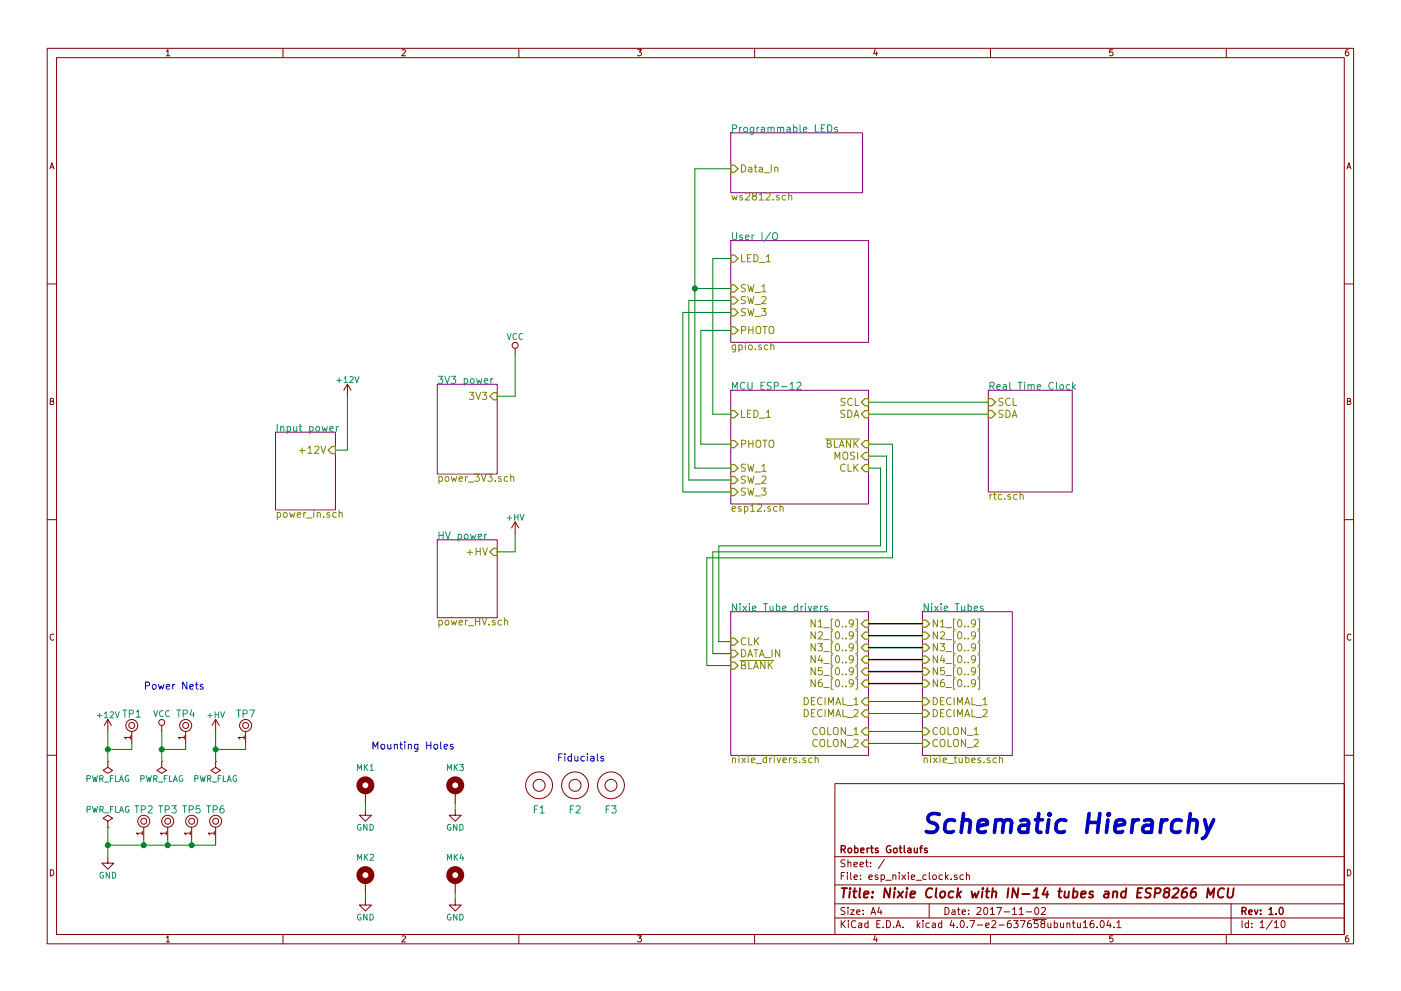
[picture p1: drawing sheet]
EESchema Schematic File Version 2
LIBS:power
LIBS:device
LIBS:switches
LIBS:relays
LIBS:motors
LIBS:transistors
LIBS:conn
LIBS:linear
LIBS:regul
LIBS:74xx
LIBS:cmos4000
LIBS:adc-dac
LIBS:memory
LIBS:xilinx
LIBS:microcontrollers
LIBS:dsp
LIBS:microchip
LIBS:analog_switches
LIBS:motorola
LIBS:texas
LIBS:intel
LIBS:audio
LIBS:interface
LIBS:digital-audio
LIBS:philips
LIBS:display
LIBS:cypress
LIBS:siliconi
LIBS:opto
LIBS:atmel
LIBS:contrib
LIBS:valves
LIBS:ESP8266
LIBS:components
LIBS:Zilog
LIBS:zetex
LIBS:Xicor
LIBS:Worldsemi
LIBS:wiznet
LIBS:video
LIBS:ttl_ieee
LIBS:triac_thyristor
LIBS:transf
LIBS:supertex
LIBS:stm32
LIBS:stm8
LIBS:silabs
LIBS:sensors
LIBS:RFSolutions
LIBS:rfcom
LIBS:references
LIBS:pspice
LIBS:Power_Management
LIBS:powerint
LIBS:Oscillators
LIBS:onsemi
LIBS:nxp_armmcu
LIBS:nxp
LIBS:nordicsemi
LIBS:msp430
LIBS:motor_drivers
LIBS:modules
LIBS:microchip_pic32mcu
LIBS:microchip_pic24mcu
LIBS:microchip_pic18mcu
LIBS:microchip_pic16mcu
LIBS:microchip_pic12mcu
LIBS:microchip_pic10mcu
LIBS:microchip_dspic33dsc
LIBS:mechanical
LIBS:maxim
LIBS:logic_programmable
LIBS:LEM
LIBS:leds
LIBS:Lattice
LIBS:ir
LIBS:intersil
LIBS:infineon
LIBS:hc11
LIBS:graphic_symbols
LIBS:gennum
LIBS:ftdi
LIBS:ESD_Protection
LIBS:elec-unifil
LIBS:diode
LIBS:dc-dc
LIBS:cmos_ieee
LIBS:brooktre
LIBS:bosch
LIBS:bbd
LIBS:battery_management
LIBS:analog_devices
LIBS:Altera
LIBS:allegro
LIBS:actel
LIBS:ac-dc
LIBS:74xgxx
LIBS:esp_nixie_clock-cache
EELAYER 25 0
EELAYER END
$Descr A4 11693 8268
encoding utf-8
Sheet 1 10
Title "Nixie Clock with IN-14 tubes and ESP8266 MCU"
Date "2017-11-02"
Rev "1.0"
Comp "Roberts Gotlaufs"
Comment1 ""
Comment2 ""
Comment3 ""
Comment4 ""
$EndDescr
$Sheet
S 3650 3200 500  750 
U 59EB6C5A
F0 "3V3 power" 60
F1 "power_3V3.sch" 60
F2 "3V3" I R 4150 3300 60 
$EndSheet
$Sheet
S 3650 4500 500  650 
U 59EB6C7E
F0 "HV power" 60
F1 "power_HV.sch" 60
F2 "+HV" I R 4150 4600 60 
$EndSheet
$Sheet
S 8250 3250 700  850 
U 59EB6D1A
F0 "Real Time Clock" 60
F1 "rtc.sch" 60
F2 "SCL" I L 8250 3350 60 
F3 "SDA" I L 8250 3450 60 
$EndSheet
$Sheet
S 6100 2000 1150 850 
U 59EB6D2B
F0 "User I/O" 60
F1 "gpio.sch" 60
F2 "LED_1" I L 6100 2150 60 
F3 "SW_1" I L 6100 2400 60 
F4 "SW_2" I L 6100 2500 60 
F5 "SW_3" I L 6100 2600 60 
F6 "PHOTO" I L 6100 2750 60 
$EndSheet
$Sheet
S 2300 3600 500  650 
U 59EB6DF5
F0 "Input power" 60
F1 "power_in.sch" 60
F2 "+12V" I R 2800 3750 60 
$EndSheet
$Comp
L +12V #PWR01
U 1 1
P 2900 3300
F 0 "#PWR01" H 2900 3150 50  0001 C CNN
F 1 "+12V" H 2900 3440 50  0000 C CNN
F 2 "" H 2900 3300 50  0001 C CNN
F 3 "" H 2900 3300 50  0001 C CNN
	1    2900 3300
	1    0    0    -1  
$EndComp
$Comp
L VCC #PWR02
U 1 1
P 4300 2950
F 0 "#PWR02" H 4300 2800 50  0001 C CNN
F 1 "VCC" H 4300 3100 50  0000 C CNN
F 2 "" H 4300 2950 50  0001 C CNN
F 3 "" H 4300 2950 50  0001 C CNN
	1    4300 2950
	1    0    0    -1  
$EndComp
$Sheet
S 6100 3250 1150 950 
U 59EB6C93
F0 "MCU ESP-12" 60
F1 "esp12.sch" 60
F2 "LED_1" I L 6100 3450 60 
F3 "SW_1" I L 6100 3900 60 
F4 "SW_2" I L 6100 4000 60 
F5 "SW_3" I L 6100 4100 60 
F6 "SCL" I R 7250 3350 60 
F7 "SDA" I R 7250 3450 60 
F8 "MOSI" I R 7250 3800 60 
F9 "CLK" I R 7250 3900 60 
F10 "PHOTO" I L 6100 3700 60 
F11 "~BLANK" I R 7250 3700 60 
$EndSheet
$Comp
L +HV #PWR03
U 1 1
P 4300 4450
F 0 "#PWR03" H 4300 4300 50  0001 C CNN
F 1 "+HV" H 4300 4590 50  0000 C CNN
F 2 "" H 4300 4450 50  0001 C CNN
F 3 "" H 4300 4450 50  0001 C CNN
	1    4300 4450
	1    0    0    -1  
$EndComp
$Comp
L PWR_FLAG #FLG04
U 1 1
P 900 6900
F 0 "#FLG04" H 900 6975 50  0001 C CNN
F 1 "PWR_FLAG" H 900 7050 50  0000 C CNN
F 2 "" H 900 6900 50  0001 C CNN
F 3 "" H 900 6900 50  0001 C CNN
	1    900  6900
	1    0    0    -1  
$EndComp
$Comp
L PWR_FLAG #FLG05
U 1 1
P 900 6350
F 0 "#FLG05" H 900 6425 50  0001 C CNN
F 1 "PWR_FLAG" H 900 6500 50  0000 C CNN
F 2 "" H 900 6350 50  0001 C CNN
F 3 "" H 900 6350 50  0001 C CNN
	1    900  6350
	-1   0    0    1   
$EndComp
$Comp
L PWR_FLAG #FLG06
U 1 1
P 1350 6350
F 0 "#FLG06" H 1350 6425 50  0001 C CNN
F 1 "PWR_FLAG" H 1350 6500 50  0000 C CNN
F 2 "" H 1350 6350 50  0001 C CNN
F 3 "" H 1350 6350 50  0001 C CNN
	1    1350 6350
	-1   0    0    1   
$EndComp
$Comp
L PWR_FLAG #FLG07
U 1 1
P 1800 6350
F 0 "#FLG07" H 1800 6425 50  0001 C CNN
F 1 "PWR_FLAG" H 1800 6500 50  0000 C CNN
F 2 "" H 1800 6350 50  0001 C CNN
F 3 "" H 1800 6350 50  0001 C CNN
	1    1800 6350
	-1   0    0    1   
$EndComp
$Comp
L GND #PWR08
U 1 1
P 900 7150
F 0 "#PWR08" H 900 6900 50  0001 C CNN
F 1 "GND" H 900 7000 50  0000 C CNN
F 2 "" H 900 7150 50  0001 C CNN
F 3 "" H 900 7150 50  0001 C CNN
	1    900  7150
	1    0    0    -1  
$EndComp
$Comp
L +12V #PWR09
U 1 1
P 900 6100
F 0 "#PWR09" H 900 5950 50  0001 C CNN
F 1 "+12V" H 900 6240 50  0000 C CNN
F 2 "" H 900 6100 50  0001 C CNN
F 3 "" H 900 6100 50  0001 C CNN
	1    900  6100
	1    0    0    -1  
$EndComp
$Comp
L VCC #PWR010
U 1 1
P 1350 6100
F 0 "#PWR010" H 1350 5950 50  0001 C CNN
F 1 "VCC" H 1350 6250 50  0000 C CNN
F 2 "" H 1350 6100 50  0001 C CNN
F 3 "" H 1350 6100 50  0001 C CNN
	1    1350 6100
	1    0    0    -1  
$EndComp
$Comp
L +HV #PWR011
U 1 1
P 1800 6100
F 0 "#PWR011" H 1800 5950 50  0001 C CNN
F 1 "+HV" H 1800 6240 50  0000 C CNN
F 2 "" H 1800 6100 50  0001 C CNN
F 3 "" H 1800 6100 50  0001 C CNN
	1    1800 6100
	1    0    0    -1  
$EndComp
$Sheet
S 6100 5100 1150 1200
U 59EB6CE0
F0 "Nixie Tube drivers" 60
F1 "nixie_drivers.sch" 60
F2 "DATA_IN" I L 6100 5450 60 
F3 "CLK" I L 6100 5350 60 
F4 "~BLANK" I L 6100 5550 60 
F5 "COLON_1" I R 7250 6100 60 
F6 "COLON_2" I R 7250 6200 60 
F7 "DECIMAL_1" I R 7250 5850 60 
F8 "DECIMAL_2" I R 7250 5950 60 
F9 "N1_[0..9]" I R 7250 5200 60 
F10 "N2_[0..9]" I R 7250 5300 60 
F11 "N3_[0..9]" I R 7250 5400 60 
F12 "N4_[0..9]" I R 7250 5500 60 
F13 "N6_[0..9]" I R 7250 5700 60 
F14 "N5_[0..9]" I R 7250 5600 60 
$EndSheet
$Sheet
S 7700 5100 750  1200
U 59EB6D02
F0 "Nixie Tubes" 60
F1 "nixie_tubes.sch" 60
F2 "DECIMAL_1" I L 7700 5850 60 
F3 "DECIMAL_2" I L 7700 5950 60 
F4 "COLON_1" I L 7700 6100 60 
F5 "COLON_2" I L 7700 6200 60 
F6 "N1_[0..9]" I L 7700 5200 60 
F7 "N2_[0..9]" I L 7700 5300 60 
F8 "N3_[0..9]" I L 7700 5400 60 
F9 "N4_[0..9]" I L 7700 5500 60 
F10 "N5_[0..9]" I L 7700 5600 60 
F11 "N6_[0..9]" I L 7700 5700 60 
$EndSheet
$Comp
L Mounting_Hole_PAD MK1
U 1 1
P 3050 6600
F 0 "MK1" H 3050 6800 50  0000 C CNN
F 1 "Mounting_Hole_PAD" H 3050 6775 50  0001 C CNN
F 2 "Mounting_Holes:MountingHole_3.2mm_M3_Pad_Via" H 3050 6600 50  0001 C CNN
F 3 "" H 3050 6600 50  0001 C CNN
	1    3050 6600
	1    0    0    -1  
$EndComp
$Comp
L Mounting_Hole_PAD MK3
U 1 1
P 3800 6600
F 0 "MK3" H 3800 6800 50  0000 C CNN
F 1 "Mounting_Hole_PAD" H 3800 6775 50  0001 C CNN
F 2 "Mounting_Holes:MountingHole_3.2mm_M3_Pad_Via" H 3800 6600 50  0001 C CNN
F 3 "" H 3800 6600 50  0001 C CNN
	1    3800 6600
	1    0    0    -1  
$EndComp
$Comp
L Mounting_Hole_PAD MK2
U 1 1
P 3050 7350
F 0 "MK2" H 3050 7550 50  0000 C CNN
F 1 "Mounting_Hole_PAD" H 3050 7525 50  0001 C CNN
F 2 "Mounting_Holes:MountingHole_3.2mm_M3_Pad_Via" H 3050 7350 50  0001 C CNN
F 3 "" H 3050 7350 50  0001 C CNN
	1    3050 7350
	1    0    0    -1  
$EndComp
$Comp
L Mounting_Hole_PAD MK4
U 1 1
P 3800 7350
F 0 "MK4" H 3800 7550 50  0000 C CNN
F 1 "Mounting_Hole_PAD" H 3800 7525 50  0001 C CNN
F 2 "Mounting_Holes:MountingHole_3.2mm_M3_Pad_Via" H 3800 7350 50  0001 C CNN
F 3 "" H 3800 7350 50  0001 C CNN
	1    3800 7350
	1    0    0    -1  
$EndComp
$Comp
L GND #PWR012
U 1 1
P 3050 6750
F 0 "#PWR012" H 3050 6500 50  0001 C CNN
F 1 "GND" H 3050 6600 50  0000 C CNN
F 2 "" H 3050 6750 50  0001 C CNN
F 3 "" H 3050 6750 50  0001 C CNN
	1    3050 6750
	1    0    0    -1  
$EndComp
$Comp
L GND #PWR013
U 1 1
P 3800 6750
F 0 "#PWR013" H 3800 6500 50  0001 C CNN
F 1 "GND" H 3800 6600 50  0000 C CNN
F 2 "" H 3800 6750 50  0001 C CNN
F 3 "" H 3800 6750 50  0001 C CNN
	1    3800 6750
	1    0    0    -1  
$EndComp
$Comp
L GND #PWR014
U 1 1
P 3050 7500
F 0 "#PWR014" H 3050 7250 50  0001 C CNN
F 1 "GND" H 3050 7350 50  0000 C CNN
F 2 "" H 3050 7500 50  0001 C CNN
F 3 "" H 3050 7500 50  0001 C CNN
	1    3050 7500
	1    0    0    -1  
$EndComp
$Comp
L GND #PWR015
U 1 1
P 3800 7500
F 0 "#PWR015" H 3800 7250 50  0001 C CNN
F 1 "GND" H 3800 7350 50  0000 C CNN
F 2 "" H 3800 7500 50  0001 C CNN
F 3 "" H 3800 7500 50  0001 C CNN
	1    3800 7500
	1    0    0    -1  
$EndComp
$Comp
L Fiducial F1
U 1 1
P 4500 6550
F 0 "F1" H 4500 6350 60  0000 C CNN
F 1 "Fiducial" H 4500 6750 60  0001 C CNN
F 2 "Fiducials:Fiducial_1mm_Dia_2.54mm_Outer_CopperTop" H 4500 6550 60  0001 C CNN
F 3 "" H 4500 6550 60  0001 C CNN
	1    4500 6550
	1    0    0    -1  
$EndComp
$Comp
L Fiducial F2
U 1 1
P 4800 6550
F 0 "F2" H 4800 6350 60  0000 C CNN
F 1 "Fiducial" H 4800 6750 60  0001 C CNN
F 2 "Fiducials:Fiducial_1mm_Dia_2.54mm_Outer_CopperTop" H 4800 6550 60  0001 C CNN
F 3 "" H 4800 6550 60  0001 C CNN
	1    4800 6550
	1    0    0    -1  
$EndComp
$Comp
L Fiducial F3
U 1 1
P 5100 6550
F 0 "F3" H 5100 6350 60  0000 C CNN
F 1 "Fiducial" H 5100 6750 60  0001 C CNN
F 2 "Fiducials:Fiducial_1mm_Dia_2.54mm_Outer_CopperTop" H 5100 6550 60  0001 C CNN
F 3 "" H 5100 6550 60  0001 C CNN
	1    5100 6550
	1    0    0    -1  
$EndComp
Wire Wire Line
	2800 3750 2900 3750
Wire Wire Line
	2900 3750 2900 3300
Wire Wire Line
	4150 3300 4300 3300
Wire Wire Line
	4300 3300 4300 2950
Wire Wire Line
	7250 3350 8250 3350
Wire Wire Line
	8250 3450 7250 3450
Wire Bus Line
	7700 5200 7250 5200
Wire Bus Line
	7250 5300 7700 5300
Wire Bus Line
	7700 5400 7250 5400
Wire Bus Line
	7250 5500 7700 5500
Wire Bus Line
	7700 5600 7250 5600
Wire Bus Line
	7250 5700 7700 5700
Wire Wire Line
	6100 3450 5950 3450
Wire Wire Line
	5950 3450 5950 2150
Wire Wire Line
	5950 2150 6100 2150
Wire Wire Line
	5800 2400 6100 2400
Wire Wire Line
	6100 5350 6000 5350
Wire Wire Line
	6000 5350 6000 4550
Wire Wire Line
	6000 4550 7350 4550
Wire Wire Line
	7350 4550 7350 3900
Wire Wire Line
	7350 3900 7250 3900
Wire Wire Line
	7250 3800 7400 3800
Wire Wire Line
	7400 3800 7400 4600
Wire Wire Line
	7400 4600 5950 4600
Wire Wire Line
	5950 4600 5950 5450
Wire Wire Line
	5950 5450 6100 5450
Wire Wire Line
	4150 4600 4300 4600
Wire Wire Line
	4300 4600 4300 4450
Wire Wire Line
	6100 3700 5850 3700
Wire Wire Line
	5850 3700 5850 2750
Wire Wire Line
	5850 2750 6100 2750
Wire Wire Line
	5800 1400 5800 3900
Wire Wire Line
	5800 3900 6100 3900
Wire Wire Line
	6100 2500 5750 2500
Wire Wire Line
	5750 2500 5750 4000
Wire Wire Line
	5750 4000 6100 4000
Wire Wire Line
	6100 2600 5700 2600
Wire Wire Line
	5700 2600 5700 4100
Wire Wire Line
	5700 4100 6100 4100
Wire Wire Line
	7250 3700 7450 3700
Wire Wire Line
	7450 3700 7450 4650
Wire Wire Line
	7450 4650 5900 4650
Wire Wire Line
	5900 4650 5900 5550
Wire Wire Line
	5900 5550 6100 5550
Wire Wire Line
	7250 5850 7700 5850
Wire Wire Line
	7700 5950 7250 5950
Wire Wire Line
	900  6900 900  7150
Wire Wire Line
	900  6100 900  6350
Wire Wire Line
	1350 6100 1350 6350
Wire Wire Line
	1800 6100 1800 6350
Wire Wire Line
	7250 6100 7700 6100
Wire Wire Line
	7700 6200 7250 6200
Wire Wire Line
	3050 6750 3050 6700
Wire Wire Line
	3800 6750 3800 6700
Wire Wire Line
	3800 7500 3800 7450
Wire Wire Line
	3050 7500 3050 7450
$Comp
L TestPoint TP2
U 1 1
P 1200 7000
F 0 "TP2" H 1200 7250 60  0000 C CNN
F 1 "TestPoint" H 1200 6900 60  0001 C CNN
F 2 "Measurement_Points:Measurement_Point_Round-SMD-Pad_Small" H 1200 7000 60  0001 C CNN
F 3 "" H 1200 7000 60  0001 C CNN
	1    1200 7000
	1    0    0    -1  
$EndComp
$Comp
L TestPoint TP3
U 1 1
P 1400 7000
F 0 "TP3" H 1400 7250 60  0000 C CNN
F 1 "TestPoint" H 1400 6900 60  0001 C CNN
F 2 "Measurement_Points:Measurement_Point_Round-SMD-Pad_Small" H 1400 7000 60  0001 C CNN
F 3 "" H 1400 7000 60  0001 C CNN
	1    1400 7000
	1    0    0    -1  
$EndComp
$Comp
L TestPoint TP5
U 1 1
P 1600 7000
F 0 "TP5" H 1600 7250 60  0000 C CNN
F 1 "TestPoint" H 1600 6900 60  0001 C CNN
F 2 "Measurement_Points:Measurement_Point_Round-SMD-Pad_Small" H 1600 7000 60  0001 C CNN
F 3 "" H 1600 7000 60  0001 C CNN
	1    1600 7000
	1    0    0    -1  
$EndComp
$Comp
L TestPoint TP6
U 1 1
P 1800 7000
F 0 "TP6" H 1800 7250 60  0000 C CNN
F 1 "TestPoint" H 1800 6900 60  0001 C CNN
F 2 "Measurement_Points:Measurement_Point_Round-SMD-Pad_Small" H 1800 7000 60  0001 C CNN
F 3 "" H 1800 7000 60  0001 C CNN
	1    1800 7000
	1    0    0    -1  
$EndComp
Wire Wire Line
	1800 7050 1800 7000
Wire Wire Line
	900  7050 1800 7050
Connection ~ 900  7050
Wire Wire Line
	1200 7000 1200 7050
Connection ~ 1200 7050
Wire Wire Line
	1400 7000 1400 7050
Connection ~ 1400 7050
Wire Wire Line
	1600 7000 1600 7050
Connection ~ 1600 7050
$Comp
L TestPoint TP1
U 1 1
P 1100 6200
F 0 "TP1" H 1100 6450 60  0000 C CNN
F 1 "TestPoint" H 1100 6100 60  0001 C CNN
F 2 "Measurement_Points:Measurement_Point_Round-SMD-Pad_Small" H 1100 6200 60  0001 C CNN
F 3 "" H 1100 6200 60  0001 C CNN
	1    1100 6200
	1    0    0    -1  
$EndComp
$Comp
L TestPoint TP4
U 1 1
P 1550 6200
F 0 "TP4" H 1550 6450 60  0000 C CNN
F 1 "TestPoint" H 1550 6100 60  0001 C CNN
F 2 "Measurement_Points:Measurement_Point_Round-SMD-Pad_Small" H 1550 6200 60  0001 C CNN
F 3 "" H 1550 6200 60  0001 C CNN
	1    1550 6200
	1    0    0    -1  
$EndComp
$Comp
L TestPoint TP7
U 1 1
P 2050 6200
F 0 "TP7" H 2050 6450 60  0000 C CNN
F 1 "TestPoint" H 2050 6100 60  0001 C CNN
F 2 "Measurement_Points:Measurement_Point_Round-SMD-Pad_Small" H 2050 6200 60  0001 C CNN
F 3 "" H 2050 6200 60  0001 C CNN
	1    2050 6200
	1    0    0    -1  
$EndComp
Wire Wire Line
	1100 6200 1100 6250
Wire Wire Line
	1100 6250 900  6250
Connection ~ 900  6250
Wire Wire Line
	1550 6200 1550 6250
Wire Wire Line
	1550 6250 1350 6250
Connection ~ 1350 6250
Wire Wire Line
	2050 6200 2050 6250
Wire Wire Line
	2050 6250 1800 6250
Connection ~ 1800 6250
Text Notes 3100 6250 0    60   ~ 0
Mounting Holes\n
Text Notes 4650 6350 0    60   ~ 0
Fiducials
Text Notes 1200 5750 0    60   ~ 0
Power Nets
Text Notes 7700 6950 0    157  Italic 31
Schematic Hierarchy
$Sheet
S 6100 1100 1100 500 
U 59FFB7E0
F0 "Programmable LEDs" 60
F1 "ws2812.sch" 60
F2 "Data_In" I L 6100 1400 60 
$EndSheet
Wire Wire Line
	5800 1400 6100 1400
Connection ~ 5800 2400
$EndSCHEMATC
